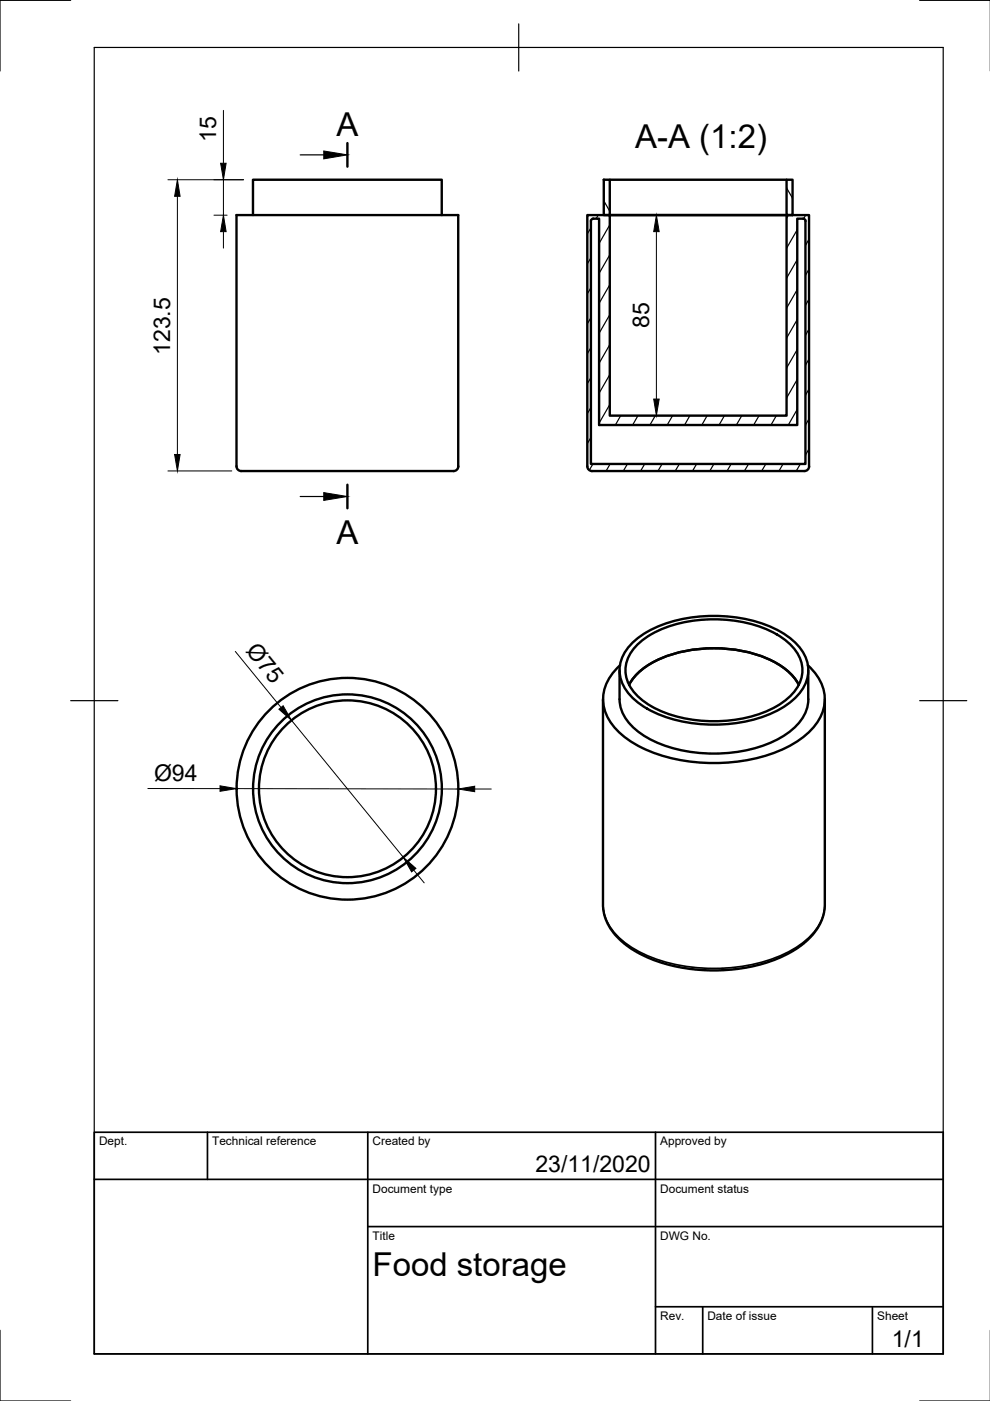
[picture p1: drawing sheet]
<svg xmlns="http://www.w3.org/2000/svg" width="210mm" height="297mm" viewBox="0 0 210 297" stroke-linecap="round" stroke-linejoin="round" font-family="sans-serif">
<!-- layer: Visibile -->
<g fill="none" stroke="#000" stroke-width=".51">
<path d="M128 38.1h1.3v7.5h-1.3zM129.3 38.1h37.5M166.8 38.1h1.2v7.5h-1.2zM50.1 45.6h47.1v53.3a1.39 1.39 0 0 1-1.7 1h-42.9a3.4 3.4 0 0 1-2.2-.3l-.3-.7zM53.6 45.6v-7.5h40.1v7.5M125.4 46.6l.4-.2h1.2v43.7h42v-43.7h1.3l.4 .2 .1 51.8h-45.5zM129.3 45.6h37.5M171.5 98.9v-53.3h-4.7v42.5h-37.5v-42.5h-4.8v53.3a1.01 1.01 0 0 0 1 1h45M171.6 98.9a1.01 1.01 0 0 1-1 1M133.7 136.7a21.7 21.7 0 0 1 13.2-5.8 31.1 31.1 0 0 1 18.6 3.1 10.9 10.9 0 0 1 5.8 7 8 8 0 0 1-3.2 7.5 26.4 26.4 0 0 1-17.6 5.1 25.8 25.8 0 0 1-15.8-5.1 7.7 7.7 0 0 1-2.5-9.7zM135.6 136.3a24.6 24.6 0 0 1 16.6-5 24 24 0 0 1 15 5 7.1 7.1 0 0 1 1.7 9.6 17 17 0 0 1-10.1 6.1 29.8 29.8 0 0 1-20.7-2.2 9.9 9.9 0 0 1-5.5-7.1 7.7 7.7 0 0 1 3-6.4zM127.8 148.3v43.9l.2 1.4 .5 1.4 1 2 2 2.3 2.1 1.7 2.6 1.5 3.5 1.4 3.6 1 4.1 .7 3.1 .1 4.8-.1 3-.5 4-.9 2.9-1.1 3.6-1.9 2.1-1.6 1.8-2 1.5-2.4 .5-1.8 .2-1.2v-43.9"/>
<path d="M131.4 142.1v6.1a9 9 0 0 0 4.5 7.4 29.1 29.1 0 0 0 19.5 3.9 22.9 22.9 0 0 0 13.6-5.8 8.2 8.2 0 0 0 2.4-5.5v-6.1M131.5 141.1a9 9 0 0 0-3 10.3 16 16 0 0 0 9.1 7.8 37.8 37.8 0 0 0 29.1-.7 13.9 13.9 0 0 0 7.9-8.2 9.2 9.2 0 0 0-3.3-9.2M133.4 145.2a14.2 14.2 0 0 1 8.1-6.2 30.2 30.2 0 0 1 22.4 1.2 12.3 12.3 0 0 1 5.5 5"/>
<circle cx="73.7" cy="167.2" r="20"/>
<circle cx="73.7" cy="167.2" r="23.5"/>
<circle cx="73.7" cy="167.2" r="18.8"/>
</g>
<!-- layer: Stretta visibile -->
<path d="M127.9 191.8a11 11 0 0 0 5.5 8.7 34.9 34.9 0 0 0 24.2 4.3 26.5 26.5 0 0 0 14.1-6.2 9.6 9.6 0 0 0 3.2-6.8" fill="none" stroke="#000" stroke-width=".36"/>
<!-- layer: Border -->
<path d="M15 .1h-15v15M20 10.1h180v276.9h-180zM110 5.1v10M195 .1h15M15 148.6h10M195 148.6h10M0 282.1v14.9h15M195 297h15" fill="none" stroke="#000" stroke-width=".25"/>
<!-- layer: TitleBlock -->
<path d="M20 240.1h180v46.9h-180zM20 250h180M44 240.1v9.9M78 240.1v46.9M139 240.1v46.9M78 260.1h122M139 277.1h61M149 277.1v9.9M185 277.1v9.9" fill="none" stroke="#000" stroke-width=".36"/>
<!-- layer: Annotazioni -->
<path d="M73.7 30.3v5M73.7 102.8v5" fill="none" stroke="#000" stroke-width=".51"/>
<path d="M63.6 32.8h5M63.6 105.3h5" fill="none" stroke="#000" stroke-width=".25"/>
<path d="M68.6 32l5.1 .8-5.1 .9zM68.6 104.4l5.1 .9-5.1 .8z" fill="#000" stroke="#000" stroke-width=".21"/>
<!-- layer: Tratteggio -->
<g fill="none" stroke="#000" stroke-width=".25">
<path d="M129.1 38.1l.2 .3M166.8 39.8l1.2 2.2M125.3 48.3l-.8 1.3M125.3 54.7l-.8 1.3M126.8 45.6l-.4 .8M128 42.6l1.3 2.2M129.3 47.7l-2.3 3.9M129.3 54.1l-2.3 3.9M167.2 45.6l-.4 .7M169 48.7l-2.2 3.9M169 55.1l-2.2 3.9M170.8 45.6l-.4 .8"/>
<path d="M171.5 50.7l-.7 1.3M171.5 57.1l-.7 1.3M125.3 61l-.8 1.3M125.3 67.4l-.8 1.3M125.3 73.7l-.8 1.3M129.3 60.4l-2.3 3.9M129.3 66.8l-2.3 3.9M129.3 73.1l-2.3 3.9M129.3 79.5l-2.3 3.9M169 61.4l-2.2 3.9M169 67.8l-2.2 3.9M169 74.1l-2.2 3.9"/>
<path d="M171.5 63.4l-.7 1.3M171.5 69.8l-.7 1.3M171.5 76.1l-.7 1.3M125.3 80.1l-.8 1.3M125.3 86.4l-.8 1.3M125.3 92.8l-.8 1.3M125.7 98.4l-.8 1.3M129.3 85.8l-2.3 3.9M129.4 98.4l-.9 1.5M131.6 88.1l-1.1 2M133 98.4l-.8 1.5M135.3 88.1l-1.2 2"/>
<path d="M136.7 98.4l-.9 1.5M139 88.1l-1.2 2M140.4 98.4l-.9 1.5M142.6 88.1l-1.1 2M144 98.4l-.8 1.5M146.3 88.1l-1.2 2M147.7 98.4l-.9 1.5M149.9 88.1l-1.1 2M151.4 98.4l-.9 1.5M153.6 88.1l-1.1 2M155 98.4l-.8 1.5M157.3 88.1l-1.2 2"/>
<path d="M158.7 98.4l-.9 1.5M161 88.1l-1.2 2M162.4 98.4l-.9 1.5M164.6 88.1l-1.1 2M166 98.4l-.8 1.5M169 80.5l-2.2 3.9M169 86.8l-1.9 3.3M169.7 98.4l-.9 1.5M171.5 82.5l-.7 1.3M171.5 88.8l-.7 1.3M171.5 95.2l-.7 1.3"/>
</g>
<!-- layer: Dimensions -->
<g fill="none" stroke="#000" stroke-width=".21">
<path d="M35.6 38.1h16M47.4 23.4v11.2M47.4 38.1v7.5M37.6 41.6v54.8M45.4 45.6h2.8M47.4 49.1v3.5M131.3 45.6h9.9M139.2 49.1v35.5M35.6 99.9h13.5M131.3 88.1h9.9M49.9 138.1l9.7 11.9M61.8 152.7l23.7 29.1"/>
<path d="M31.3 167.2h15.4M50.1 167.2l47.1 .1M100.6 167.3h3.6M87.7 184.5l2.2 2.7"/>
</g>
<path d="M46.8 34.6h1.1l-.5 3.5zM37.6 38.1l.6 3.5h-1.2zM47.4 45.6l.5 3.5h-1.1zM139.2 45.6l.6 3.5h-1.2zM37 96.4h1.2l-.6 3.5zM138.6 84.6h1.2l-.6 3.5zM59.1 150.4l.9-.8 1.8 3.1zM46.7 166.6l3.4 .6-3.4 .6zM97.2 167.3l3.4-.6v1.2zM85.5 181.8l2.7 2.3-.9 .8z" fill="#000" stroke="#000" stroke-width=".21"/>
<g font-size="7">
<text x="71.3" y="28.7">A</text>
<text x="134.7" y="31.4">A-A (1:2)</text>
<text x="71.3" y="115.3">A</text>
<text x="79" y="270.6">Food storage</text>
</g>
<g font-size="4.9">
<text x="45.8" y="30.1" transform="rotate(-90 45.8 30.1)">15</text>
<text x="137.6" y="69.6" transform="rotate(-90 137.6 69.6)">85</text>
<text x="36" y="75.3" transform="rotate(-90 36 75.3)">123.5</text>
<text x="52" y="138.1" transform="rotate(51 52 138.1)">Ø75</text>
<text x="32.7" y="165.5">Ø94</text>
<text x="113.5" y="248.5">23/11/2020</text>
<text x="189.1" y="285.7">1/1</text>
</g>
<g font-size="2.5">
<text x="21" y="242.9">Dept.</text>
<text x="45" y="242.9">Technical reference</text>
<text x="79" y="242.9">Created by</text>
<text x="140" y="242.9">Approved by</text>
<text x="79" y="252.8">Document type</text>
<text x="140" y="252.8">Document status</text>
<text x="79" y="262.9">Title</text>
<text x="140" y="262.9">DWG No.</text>
<text x="140" y="279.9">Rev.</text>
<text x="150" y="279.9">Date of issue</text>
<text x="186" y="279.9">Sheet</text>
</g>
</svg>
